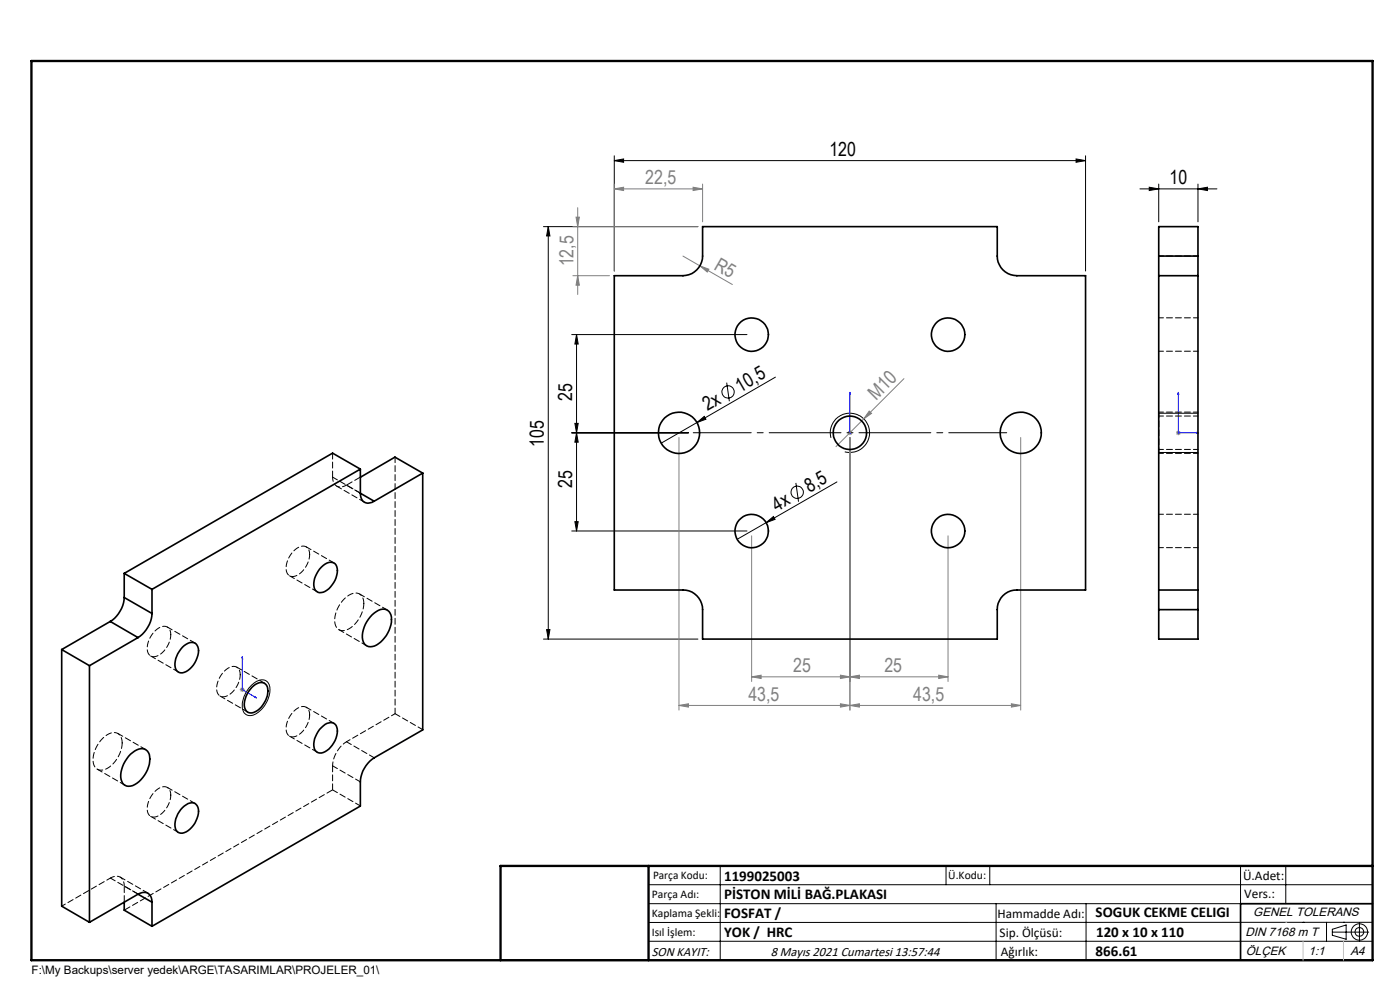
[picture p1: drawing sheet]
<svg xmlns="http://www.w3.org/2000/svg" width="297mm" height="210mm" viewBox="0 0 297 210" stroke-linecap="round" stroke-linejoin="round" font-family="sans-serif">
<g fill="none" stroke="#000" stroke-width=".21">
<path d="M130.3 34.1l2-.4v.7zM130.3 33v24.5M130.3 34.1h100M228.3 33.7l2 .4-2 .3zM230.3 33v24.5M243.8 39.7l2 .4-2 .3zM245.8 39v8.1M254.1 39v8.1M115.3 48.1h32.8M116.3 48.1v87.5M116.3 48.1l.4 2h-.7zM241.8 40.1h16.4"/>
<path d="M254.1 40.1l2.1-.4v.7zM121.3 71h37.2M122.3 71v41.6M122.3 71l.4 2h-.7zM121.3 91.8h24.7M122 89.8h.7l-.4 2zM122.3 91.8l.4 2h-.7zM147.8 89.6l1.6-1.3 .4 .6zM147.8 89.6l-7.5 4.4M154.2 81.2l.5 3.9M164.5 80l-16.7 9.6M176.3 92.9a4.2 4.2 0 0 1 3.7-5.2 4.2 4.2 0 0 1 4.5 4.5 4.2 4.2 0 0 1-5.3 3.6"/>
<path d="M245.8 96h8.3M245.8 87.7h8.3M121.3 112.6h37.2M122 110.7h.7l-.4 1.9zM162.5 110.9l1.6-1.3 .3 .6zM168.8 102.4l.6 4M177.6 102.2l-21.2 12.2M115.3 135.6h32.8M116 133.6h.7l-.4 2zM53.2 145.5a2.78 2.78 0 0 1 3.2-1.1 3 3 0 0 1 .5 3.7 5.3 5.3 0 0 1-3.8 3.7 1.78 1.78 0 0 1-1.7-2.3 6.9 6.9 0 0 1 1.8-4zM137.6 187.7h153.6M137.6 191.7h153.6"/>
<path d="M137.6 199.7h153.6M152.8 183.7v20M200.7 183.7v4M210 183.7v4M211.3 191.7v12M230.4 191.7v12M263.2 183.7v20M272.8 183.7v8M276.4 195.6h.1M281.4 195.6v4.1M282.6 197.7h7.8M282.6 197.1l3-.9v3l-3-.8z"/>
<path d="M285 195.6h.1M288.4 195.8v3.8M291.2 195.6l-153.6 .1"/>
<circle cx="154.5" cy="83.1" r="1.3"/>
<circle cx="169.1" cy="104.4" r="1.31"/>
<circle cx="288.4" cy="197.7" r="1.74"/>
<circle cx="288.4" cy="197.7" r=".93"/>
</g>
<path d="M180.3 91.7v.2zM180.3 83.2v.5v-.5M180.3 91.8h.1M180.3 83.2v8.6M250 83.2v8.6h4.3M250 83.2l.1 .5h-.2zM253.9 91.7l.4 .1-.4 .1zM51.4 139.3v7l3 1.8M51.4 139.3l.1 .4-.2-.1zM54.1 147.8l.3 .3-.3-.2z" fill="none" stroke="#00f" stroke-width=".21"/>
<g fill="none" stroke="#808080" stroke-width=".21">
<path d="M130.3 39v18.5M147 39.7l2 .4-2 .3zM149 39v8.1M121.5 58.5h7.8M121.5 48.1h26.6M122.2 46.1h.7l-.3 2zM122.6 58.5l.3 2h-.7zM122.6 44.1v18.4M130.3 40.1l2-.4v.7zM130.3 40.1h18.7M144.9 54.3l3.6 2.1M148.5 56.4l1.9 .7-.4 .6z"/>
<path d="M148.5 56.4l6.9 4M144 92.8v57.8M179.8 91.8h1M180 91.5l.7 .7M180.3 91.3v1M180.3 92.8v57.8M184.4 87.2l.5 .5-1.7 1.2zM191.8 80.3l-14.5 14.4M216.5 92.8v57.8M249.5 91.8h1M249.6 91.5l.7 .7M250 91.3v1"/>
<path d="M250.3 91.5l-.7 .7M159.5 113.7v30.9M201.1 113.7v30.9M50.9 146.3h1M51 145.9l.8 .7M51.4 145.8v1M51.8 145.9l-.8 .7M144 149.6l2.1-.3v.7zM144 149.6h72.5M159.5 143.6l2-.4v.7zM159.5 143.6h41.6M178.3 143.2l2 .4-2 .3z"/>
<path d="M178.3 149.3l2 .3-2 .4zM180.3 149.6l2-.3v.7zM180.3 143.6l2-.4v.7zM199.1 143.2l2 .4-2 .3zM214.6 149.3l1.9 .3-1.9 .4z"/>
</g>
<path d="M147.1 91.8h66.5" fill="none" stroke="#000" stroke-width=".21" stroke-dasharray="15.2 1.3 1.3 1.3" stroke-dashoffset="2.9"/>
<path d="M291.2 191.7h-28v12M106.2 203.7h185" fill="none" stroke="#000" stroke-width=".35"/>
<path d="M6.7 12.9h284.5v190.8h-284.5zM137.6 183.7v20M291.2 183.7h-185v20" fill="none" stroke="#000" stroke-width=".5"/>
<path d="M272.8 195.6h.1M276.4 199.7v4M285 199.7v4" fill="none" stroke="#c0c0c0" stroke-width=".21"/>
<path d="M245.8 87.6v8.4" fill="none" stroke="#000" stroke-width=".21" stroke-dasharray="1.3 .6" stroke-dashoffset=".3"/>
<g fill="#00f">
<path d="M180.3 91.7v.2zM180.3 83.2v.5z"/>
<path d="M54.1 147.8l.3 .3-.3-.2zM51.4 139.3l.1 .4-.2-.1z"/>
<path d="M253.9 91.7l.4 .1-.4 .1zM250 83.2l.1 .5h-.2z"/>
</g>
<g fill="#000">
<path d="M147.8 89.6l1.6-1.3 .4 .6zM162.5 110.9l1.6-1.3 .3 .6z"/>
<path d="M130.3 34.1l2-.4v.7zM228.3 33.7l2 .4-2 .3z"/>
<path d="M254.1 40.1l2.1-.4v.7zM243.8 39.7l2 .4-2 .3z"/>
<path d="M122 89.8h.7l-.4 2zM122.3 71l.4 2h-.7zM122 110.7h.7l-.4 1.9zM122.3 91.8l.4 2h-.7z"/>
<path d="M116 133.6h.7l-.4 2zM116.3 48.1l.4 2h-.7z"/>
</g>
<g fill="#808080">
<path d="M184.4 87.2l.5 .5-1.7 1.2z"/>
<path d="M148.5 56.4l1.9 .7-.4 .6z"/>
<path d="M178.3 143.2l2 .4-2 .3zM159.5 143.6l2-.4v.7zM178.3 149.3l2 .3-2 .4zM144 149.6l2.1-.3v.7z"/>
<path d="M180.3 149.6l2-.3v.7zM214.6 149.3l1.9 .3-1.9 .4zM180.3 143.6l2-.4v.7zM199.1 143.2l2 .4-2 .3z"/>
<path d="M130.3 40.1l2-.4v.7zM147 39.7l2 .4-2 .3z"/>
<path d="M122.6 58.5l.3 2h-.7zM122.2 46.1h.7l-.3 2z"/>
</g>
<g fill="none" stroke="#000" stroke-width=".35">
<path d="M130.3 58.5h14.6a4.2 4.2 0 0 0 4.1-4.2v-6.2h62.6v6.2a4.2 4.2 0 0 0 4.1 4.2h14.6v66.7h-14.6a4.1 4.1 0 0 0-4.1 4.1v6.3h-62.6v-6.3a4.2 4.2 0 0 0-4.1-4.1h-14.6zM245.8 54.3v4.2M245.8 58.5h8.3M245.8 54.3v-6.2h8.3v6.2M245.8 58.5v66.7M245.8 54.3h8.3M254.1 54.3v4.2M254.1 58.5v66.7M76.4 99.5v5.1M76.4 99.5l-44.2 25.5M76.4 99.5l-5.8-3.4-44.2 25.5M76.4 104.6a1.78 1.78 0 0 0 .9 1.9 1.78 1.78 0 0 0 2.1-.2"/>
<path d="M76.4 104.6l3 1.7M89.7 100.4v54.4l-10.3 6a6.5 6.5 0 0 0-3 5.1v5.1l-44.2 25.5M89.7 100.4l-10.3 5.9M89.7 100.4l-5.9-3.4-7.4 4.2M13.1 137.8l5.9 3.4M13.1 137.8v54.4l5.9 3.4M23.4 131.8l5.9 3.4M23.4 131.8l-10.3 6M26.4 126.7a6.6 6.6 0 0 1-3 5.1M26.4 121.6l5.8 3.4M26.4 126.7l5.8 3.4M26.4 121.6v5.1"/>
<path d="M29.3 135.2l-10.3 6M32.2 130.1a6.7 6.7 0 0 1-2.9 5.1M32.2 125v5.1M38.7 137.3a2.14 2.14 0 0 1 2.9-.7 3.1 3.1 0 0 1 0 3.5 4.1 4.1 0 0 1-3.3 2.6 1.8 1.8 0 0 1-1.1-2.5l.5-1.5zM68.2 120.3a1.98 1.98 0 0 1 3.1-.4 4.7 4.7 0 0 1-3.1 5.8 1.52 1.52 0 0 1-1.6-2l.4-1.5zM79 130.4l.4-.4a2.1 2.1 0 0 1 3.4 .1 5.5 5.5 0 0 1-1.6 5.7 2.79 2.79 0 0 1-3.7 1 4.3 4.3 0 0 1 .3-4.9zM245.8 125.2v4.1M245.8 125.2h8.3M245.8 129.3v6.3h8.3v-6.3M245.8 129.3h8.3M254.1 125.2v4.1M19 141.2v54.4"/>
<path d="M27.7 160a2.71 2.71 0 0 1 3.3-.9 3.2 3.2 0 0 1 .5 3.6 6 6 0 0 1-3.8 4 1.74 1.74 0 0 1-2.1-1.9 6.9 6.9 0 0 1 2.1-4.8zM53.4 145.8a1.98 1.98 0 0 1 3.2-.4 4.8 4.8 0 0 1-3.2 5.8 1.57 1.57 0 0 1-1.6-2l.4-1.5zM67.8 154.7l.4-.4a2.14 2.14 0 0 1 2.9-.7 3.8 3.8 0 0 1-.6 4.5 3 3 0 0 1-3 1.6 2.29 2.29 0 0 1-.8-3zM38.7 171.3a2.14 2.14 0 0 1 2.9-.7 3 3 0 0 1 0 3.5 4.1 4.1 0 0 1-3.3 2.6 1.6 1.6 0 0 1-1.2-2l.2-1 .4-1zM26.4 191.4v1.7l5.8 3.4M29.3 189.7a1.81 1.81 0 0 1 2.1-.2 1.81 1.81 0 0 1 .8 1.9M29.3 189.7l-10.3 5.9M29.3 189.7l2.9 1.7M32.2 191.4v5.1"/>
<circle cx="159.5" cy="71" r="3.5"/>
<circle cx="201.1" cy="71" r="3.5"/>
<circle cx="144" cy="91.8" r="4.4"/>
<circle cx="180.3" cy="91.8" r="3.5"/>
<circle cx="216.5" cy="91.8" r="4.4"/>
<circle cx="159.5" cy="112.6" r="3.5"/>
<circle cx="201.1" cy="112.6" r="3.5"/>
</g>
<g fill="none" stroke="#000" stroke-width=".21" stroke-dasharray="1.3 .6" stroke-dashoffset=".3">
<path d="M245.8 54.3h8.4M245.8 74.5h8.4M254.2 67.4h-8.4M245.8 96.2h8.4M245.8 95.3h8.4M254.2 87.4h-8.4M254.2 88.3h-8.4M65.7 117.6a1.54 1.54 0 0 0-.8-1.6 1.54 1.54 0 0 0-1.8 .2 5 5 0 0 0-2.2 5.3 1.6 1.6 0 0 0 2.6 .3 5.6 5.6 0 0 0 2.2-4.2M245.8 116.2h8.4M254.2 109.1h-8.4M36.2 134.6a1.54 1.54 0 0 0-.8-1.6 1.54 1.54 0 0 0-1.8 .2 5 5 0 0 0-2.2 5.3 1.6 1.6 0 0 0 2.6 .3 5.6 5.6 0 0 0 2.2-4.2M245.8 129.3h8.4"/>
<path d="M51 143.1a1.54 1.54 0 0 0-.8-1.6 1.54 1.54 0 0 0-1.8 .3 5 5 0 0 0-2.2 5.2 1.6 1.6 0 0 0 2.6 .3 5.6 5.6 0 0 0 2.2-4.2M65.7 151.6a1.54 1.54 0 0 0-.8-1.6 1.54 1.54 0 0 0-1.8 .3 5 5 0 0 0-2.2 5.3 1.6 1.6 0 0 0 2.6 .2 5.6 5.6 0 0 0 2.2-4.2M36.2 168.7a1.54 1.54 0 0 0-.8-1.7 1.54 1.54 0 0 0-1.8 .3 5 5 0 0 0-2.2 5.3 1.6 1.6 0 0 0 2.6 .2 5.6 5.6 0 0 0 2.2-4.1"/>
</g>
<g fill="none" stroke="#000" stroke-width=".21" stroke-dasharray="1.3 .6" stroke-dashoffset=".1">
<path d="M70.6 101.2l5.8 3.4M70.9 119.4l-5.9-3.4M71.4 103.1l5.9 3.4M32 139.1l5.8 3.4M41.4 136.4l-5.9-3.4M61.4 122.1l5.9 3.4M71.9 133.6l5.9 3.4M77.2 128a1.91 1.91 0 0 0-1-2 1.91 1.91 0 0 0-2.2 .3 6.3 6.3 0 0 0-2.8 6.4 1.79 1.79 0 0 0 2.8 .7 6.8 6.8 0 0 0 3.2-5.4M82.2 129.4l-5.9-3.4M25.9 157.6a1.91 1.91 0 0 0-1-2 1.91 1.91 0 0 0-2.2 .3 6.3 6.3 0 0 0-2.8 6.4 1.79 1.79 0 0 0 2.8 .7 6.8 6.8 0 0 0 3.2-5.4M30.9 159l-5.9-3.4M46.7 147.6l5.9 3.5"/>
<path d="M56.1 144.9l-5.9-3.4M61.4 156.2l5.9 3.4M70.9 153.4l-5.9-3.4M73.5 157.3l5.9 3.4M83.8 151.4v-54.4M83.8 151.4l5.9 3.4M20.6 163.2l5.9 3.4M32 173.2l5.8 3.4M41.4 170.4l-5.9-3.4M70.6 162.4l5.8 3.4M70.6 167.5l5.8 3.5M23.4 186.3l5.9 3.4"/>
<path d="M31.4 189.5l-5.9-3.4"/>
</g>
<path d="M70.6 101.2a1.8 1.8 0 0 0 .8 1.9 1.8 1.8 0 0 0 2.1-.2M73.5 157.3a6.5 6.5 0 0 0-2.9 5.1M83.8 151.4l-10.3 5.9M23.4 186.3l-10.3 5.9M26.4 188a1.8 1.8 0 0 0-.9-1.9 1.8 1.8 0 0 0-2.1 .2" fill="none" stroke="#000" stroke-width=".21" stroke-dasharray="1.3 .6" stroke-dashoffset=".4"/>
<path d="M70.6 96.1v5.1M70.6 162.4v5.1" fill="none" stroke="#000" stroke-width=".21" stroke-dasharray="1.3 .6"/>
<path d="M73.5 102.9l2.9-1.7M73.5 102.9l2.9 1.7M26.4 191.4v-3.4M26.4 193.1l44.2-25.6M26.4 188l2.9 1.7" fill="none" stroke="#000" stroke-width=".21" stroke-dasharray="1.3 .6" stroke-dashoffset="-.1"/>
<g font-size="4.1">
<text x="175.9" y="33.1">120</text>
<text x="248.1" y="39.1">10</text>
<text x="157" y="83.3" transform="rotate(-30 157 83.3)">10,5</text>
<text x="121.4" y="85" transform="rotate(-90 121.4 85)">25</text>
<text x="150.1" y="87.3" transform="rotate(-30 150.1 87.3)">2x</text>
<text x="115.4" y="94.8" transform="rotate(-90 115.4 94.8)">105</text>
<text x="121.4" y="103.5" transform="rotate(-90 121.4 103.5)">25</text>
<text x="171.7" y="104.5" transform="rotate(-30 171.7 104.5)">8,5</text>
<text x="164.8" y="108.5" transform="rotate(-30 164.8 108.5)">4x</text>
</g>
<g font-size="4.1" fill="#808080">
<text x="136.9" y="39.1">22,5</text>
<text x="121.6" y="56.5" transform="rotate(-90 121.6 56.5)">12,5</text>
<text x="151.3" y="57" transform="rotate(30 151.3 57)">R5</text>
<text x="185.9" y="85" transform="rotate(-45 185.9 85)">M10</text>
<text x="168.3" y="142.6">25</text>
<text x="187.6" y="142.6">25</text>
<text x="158.8" y="148.7">43,5</text>
<text x="193.7" y="148.7">43,5</text>
</g>
<g font-size="3.2">
<text x="153.6" y="190.8">PİSTON MİLİ BAĞ.PLAKASI</text>
<text x="153.6" y="186.8">1199025003</text>
<text x="153.6" y="194.8">FOSFAT /</text>
<text x="232.4" y="194.5">SOGUK CEKME CELIGI</text>
<text x="153.6" y="198.8">YOK / HRC</text>
<text x="232.4" y="202.8">866.61</text>
<text x="232.5" y="198.8">120 x 10 x 110</text>
</g>
<g font-size="2.8">
<text x="263.7" y="186.7">Ü.Adet:</text>
<text x="263.9" y="190.5">Vers.:</text>
<text x="211.6" y="194.8">Hammadde Adı:</text>
<text x="138.3" y="202.8">SON KAYIT:</text>
<text x="163.5" y="202.8">8 Mayıs 2021 Cumartesi 13:57:44</text>
<text x="212.1" y="198.7">Sip. Ölçüsü:</text>
<text x="212.3" y="202.7">Ağırlık:</text>
</g>
<g font-size="2.6">
<text x="265.9" y="194.4">GENEL TOLERANS</text>
<text x="264.2" y="198.5">DIN 7168 m T</text>
<text x="264.3" y="202.6">ÖLÇEK</text>
<text x="277.6" y="202.6">1:1</text>
<text x="286.5" y="202.6">A4</text>
</g>
<g font-size="2.5">
<text x="138.3" y="190.5">Parça Adı:</text>
<text x="138.5" y="186.5">Parça Kodu:</text>
<text x="201.2" y="186.5">Ü.Kodu:</text>
<text x="138.3" y="194.5">Kaplama Şekli:</text>
<text x="138.3" y="198.6">Isıl İşlem:</text>
<text x="6.7" y="206.7">F:\My Backups\server yedek\ARGE\TASARIMLAR\PROJELER_01\</text>
</g>
</svg>
